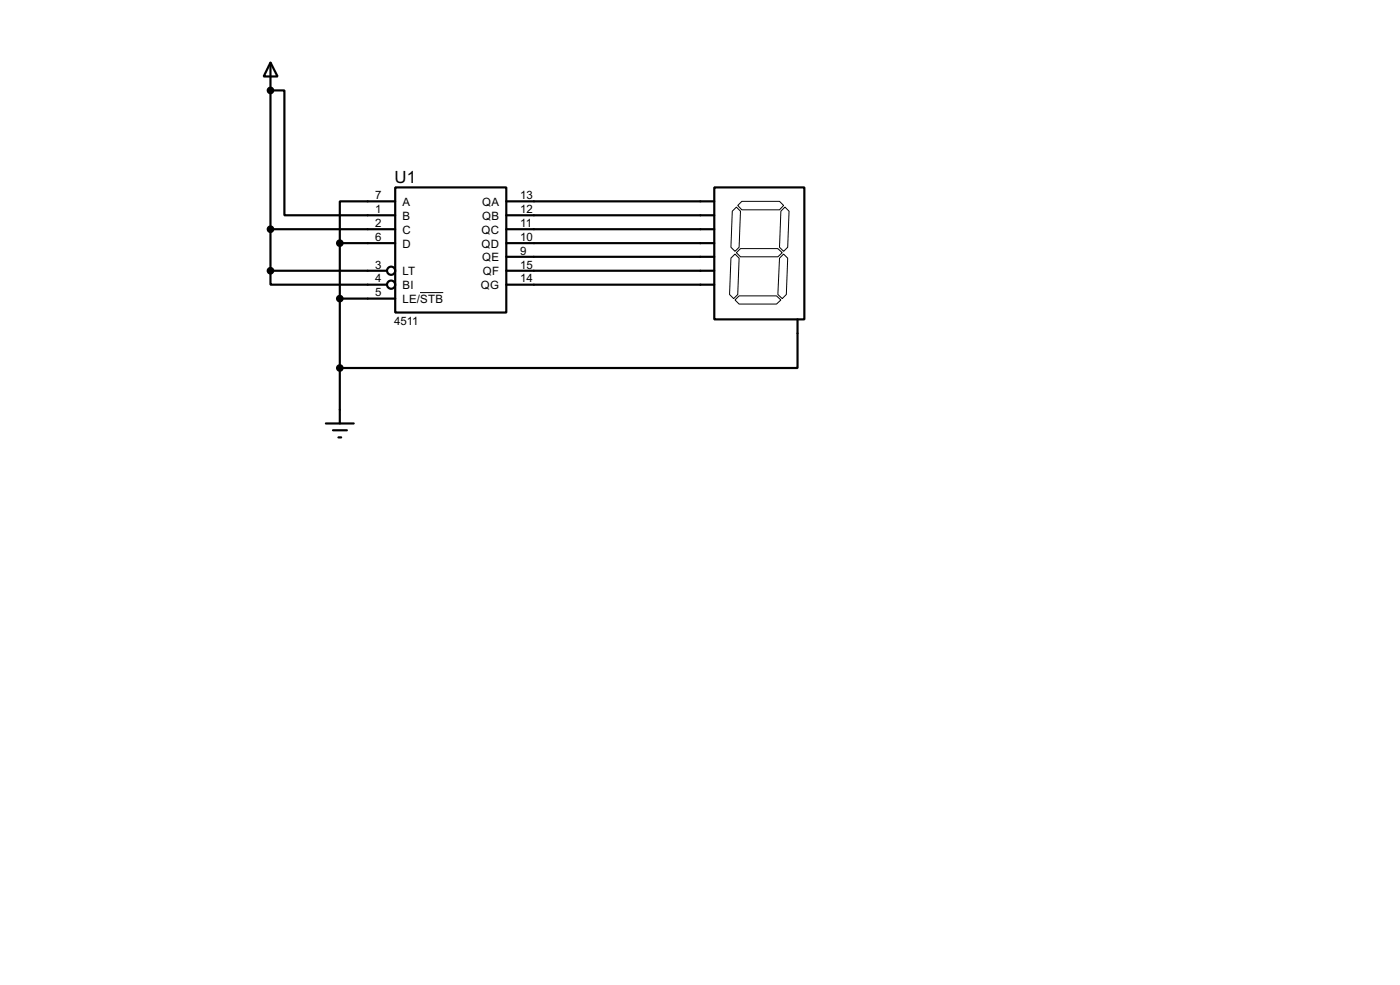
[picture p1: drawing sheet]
<svg xmlns="http://www.w3.org/2000/svg" width="256mm" height="180mm" viewBox="0 0 256 180" stroke-linecap="round" stroke-linejoin="round" font-family="sans-serif">
<g fill="none" stroke="#000" stroke-width=".4">
<path d="M49.6 11.5l1.3 2.5h-2.6zM49.6 16.6h2.5v22.8h20.3M49.6 11.5v38.1M72.4 34.3h20.4v22.9h-20.4zM72.4 36.9h-10.1v7.6M92.8 36.9h38.1M92.8 39.4h38.1M130.9 34.3h16.5v24.2h-16.5zM49.6 49.6v2.5h21.3M49.6 42h22.8M49.6 49.6h21.3M62.3 44.5h10.1"/>
<path d="M62.3 44.5v33M62.3 54.7h10.1M92.8 42h38.1M92.8 44.5h38.1M92.8 47h38.1M92.8 49.6h38.1M92.8 52.1h38.1M146.1 58.5v8.9h-83.8M59.7 77.5h5.1M61 78.8h2.6M62 80.1h.5"/>
<circle cx="71.6" cy="52.1" r=".75"/>
<circle cx="71.6" cy="49.6" r=".75"/>
</g>
<circle cx="49.6" cy="16.6" r=".2" fill="#000"/>
<path d="M134.2 38.7l.7-.8 .8 .8-.3 6.6-.7 .7-.8-.7zM135.2 37.6l.7-.7h6.9l.8 .7-.8 .8h-6.9zM143.8 37.9l.8 .8-.3 6.6-.7 .7-.8-.7 .3-6.6zM77 53.6h4.2M133.9 47.3l.8-.8 .7 .8-.2 6.6-.8 .8-.7-.8zM134.7 54.9l.7-.7h6.9l.8 .7-.8 .8h-6.9zM134.9 46.3l.8-.8h6.8l.8 .8-.8 .7h-6.8zM143.6 46.5l.7 .8-.2 6.6-.8 .8-.8-.8 .3-6.6z" fill="none" stroke="#000" stroke-width=".18"/>
<g fill="#000" stroke="#000" stroke-width=".4">
<circle cx="49.5" cy="16.6" r=".5"/>
<circle cx="49.5" cy="49.6" r=".5"/>
<circle cx="49.5" cy="42" r=".5"/>
<circle cx="62.2" cy="54.7" r=".5"/>
<circle cx="62.2" cy="44.5" r=".5"/>
<circle cx="62.2" cy="67.4" r=".5"/>
</g>
<text font-size="3.5" x="72.3" y="33.5">U1</text>
<g font-size="2.4">
<text x="68.8" y="36.5">7</text>
<text x="68.8" y="39">1</text>
<text x="68.8" y="41.6">2</text>
<text x="73.7" y="37.7">A</text>
<text x="73.7" y="40.2">B</text>
<text x="88.3" y="37.7">QA</text>
<text x="88.3" y="40.2">QB</text>
<text x="95.3" y="36.5">13</text>
<text x="95.3" y="39">12</text>
<text x="95.3" y="41.6">11</text>
<text x="68.8" y="44.1">6</text>
<text x="73.7" y="42.7">C</text>
<text x="73.7" y="45.3">D</text>
<text x="88.2" y="42.7">QC</text>
<text x="88.2" y="45.3">QD</text>
<text x="88.3" y="47.8">QE</text>
<text x="95.3" y="44.1">10</text>
<text x="95.3" y="46.6">9</text>
<text x="68.8" y="49.2">3</text>
<text x="68.8" y="51.7">4</text>
<text x="73.7" y="50.4">LT</text>
<text x="73.7" y="52.9">BI</text>
<text x="88.1" y="52.9">QG</text>
<text x="88.4" y="50.4">QF</text>
<text x="95.3" y="49.2">15</text>
<text x="95.3" y="51.7">14</text>
<text x="68.8" y="54.3">5</text>
<text x="72.2" y="59.4">4511</text>
<text x="73.7" y="55.4">LE/STB</text>
</g>
</svg>
